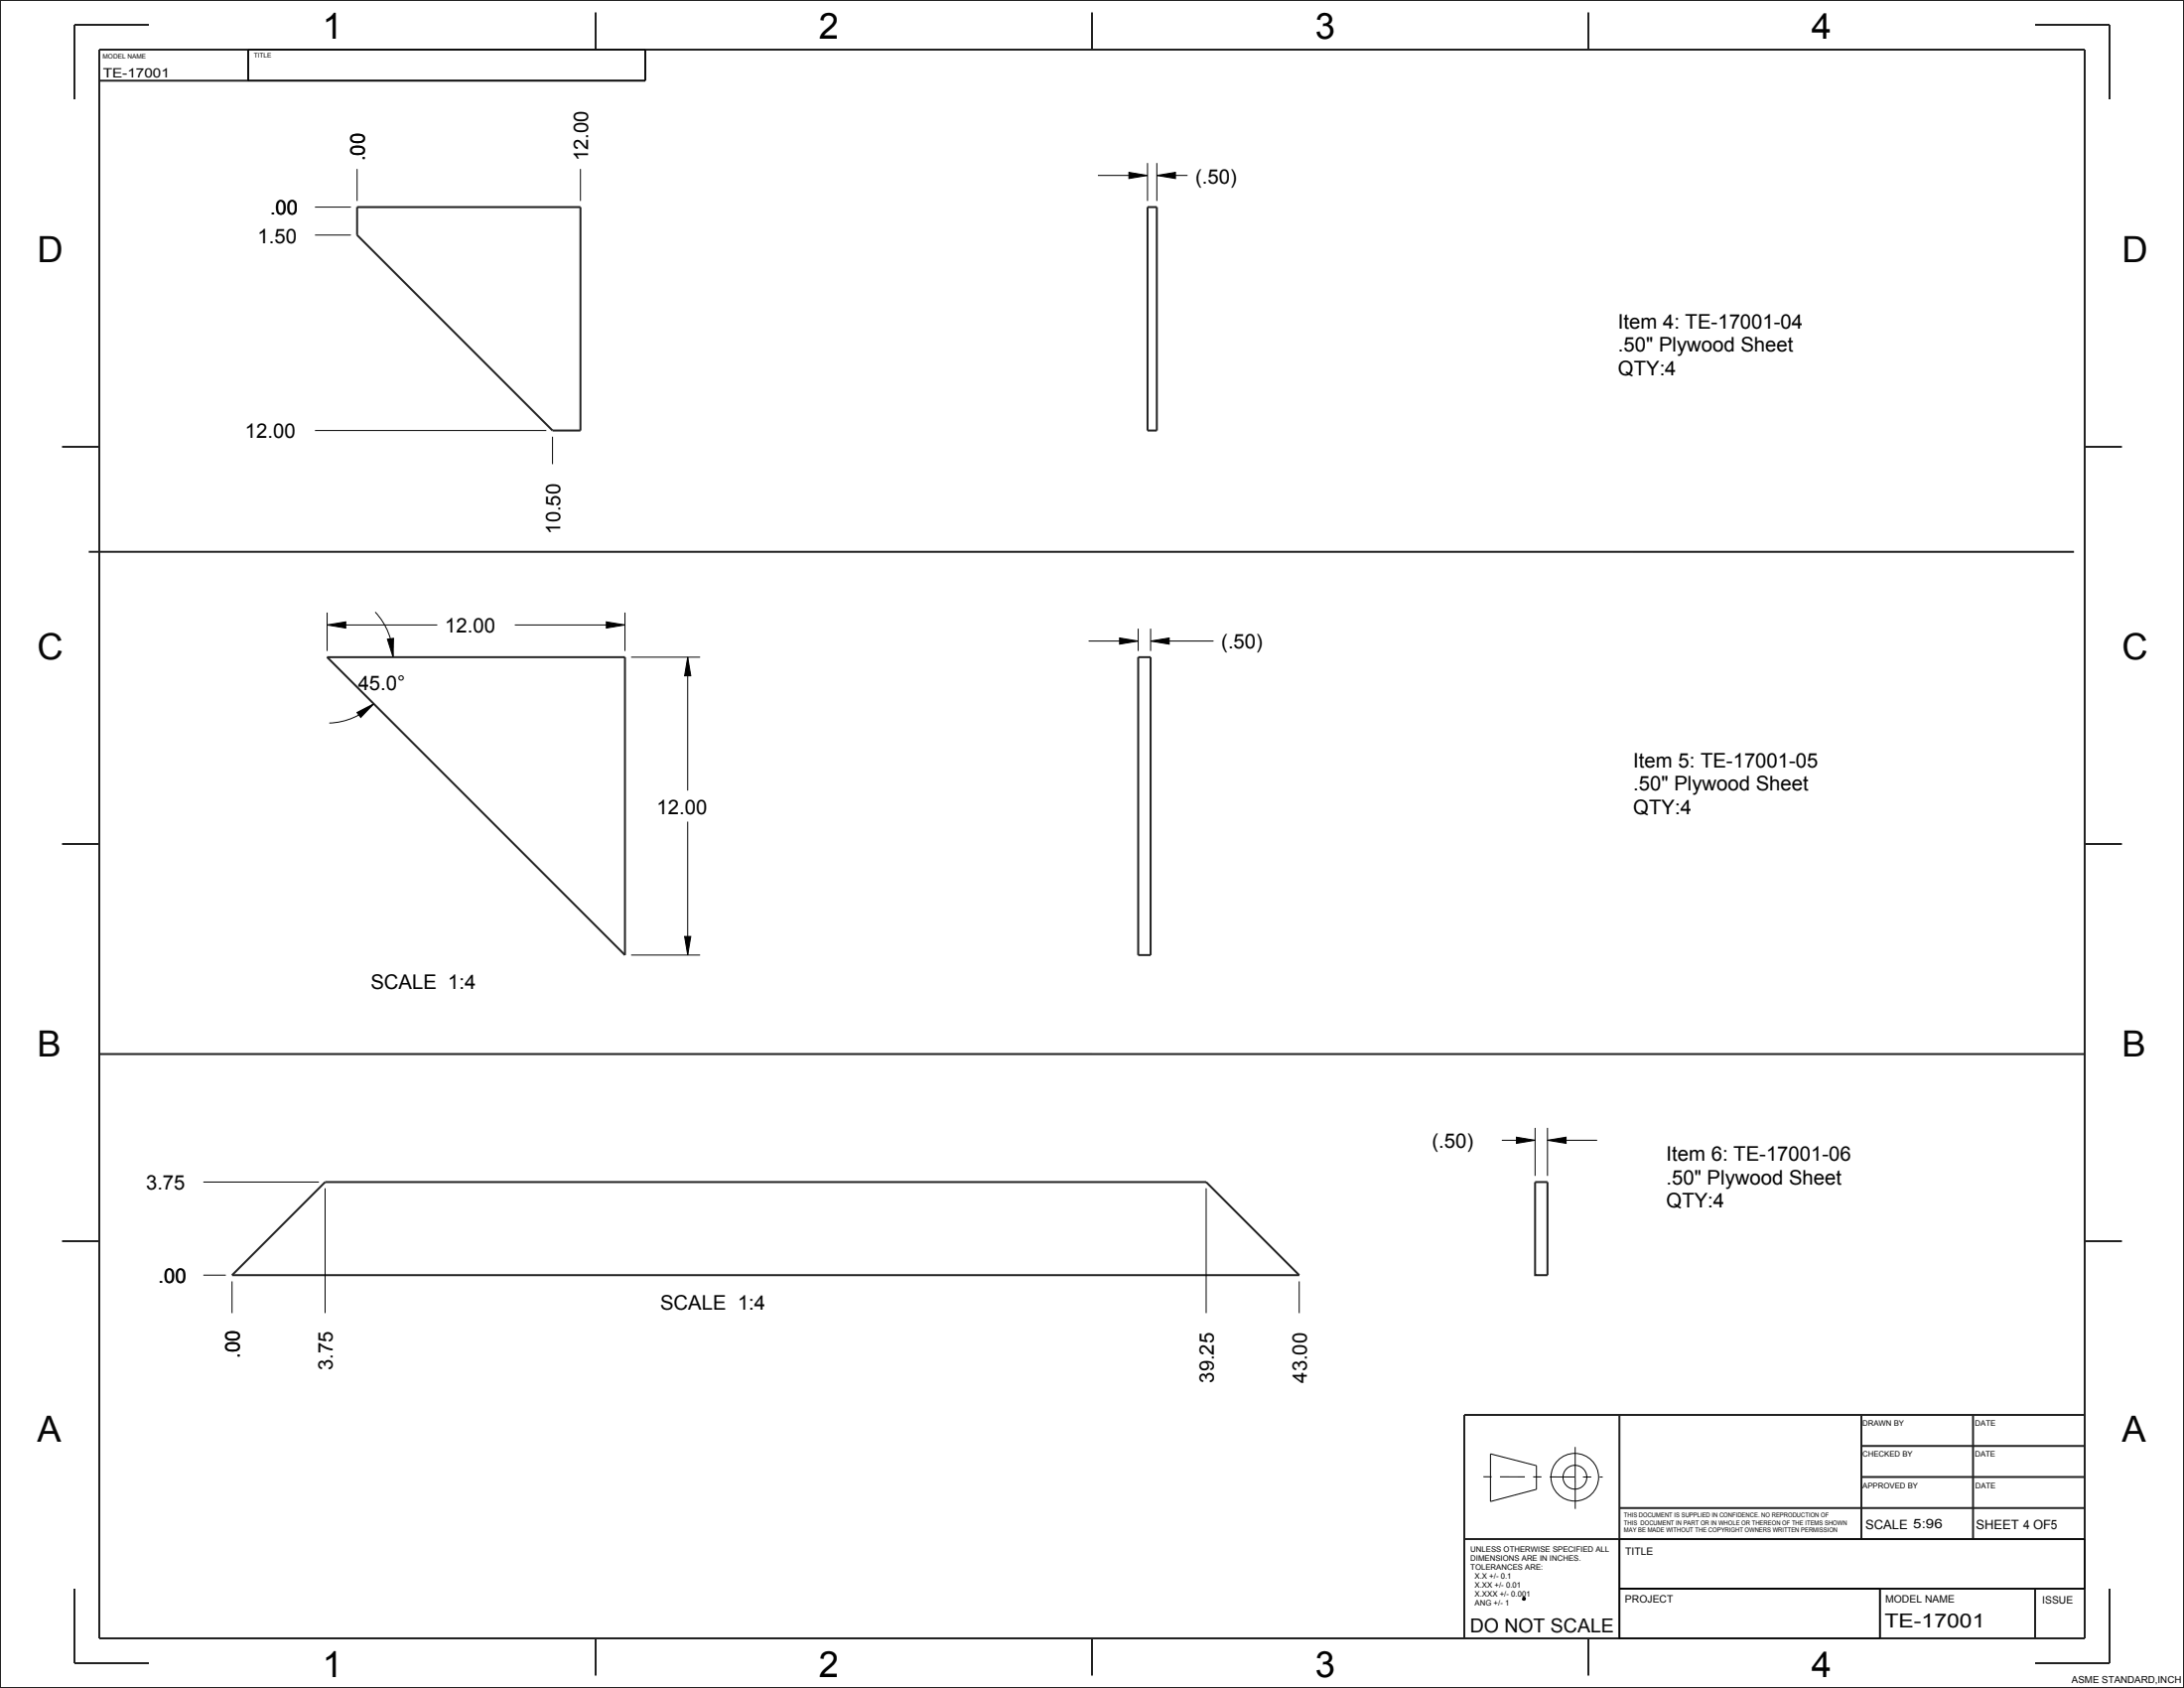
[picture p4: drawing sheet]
<svg xmlns="http://www.w3.org/2000/svg" width="559mm" height="432mm" viewBox="0 0 559 432" stroke-linecap="round" stroke-linejoin="round" font-family="sans-serif">
<path d="M389.8 408.7l.4 .1-.2 .4-.4-.1z" fill="none" stroke="#060606" stroke-width=".51"/>
<path d="M288.8 44.1l4.8 .8-4.8 .8zM296 44.9l4.8-.8v1.6zM83.7 159.9l4.8-.8v1.6zM155.1 159.1l4.8 .8-4.8 .8zM99.1 163.5l1.6-.2-.1 4.8zM176 168.1l.8 4.8h-1.6zM286.5 163.2l4.7 .8-4.7 .8zM294.4 164l4.8-.8v1.6zM91.3 182.3l4.3-2.3-3.3 3.5zM175.2 239.5h1.6l-.8 4.8zM388 290.9l4.8 .8-4.8 .8zM395.9 291.7l4.8-.8v1.6z" fill="#000"/>
<g fill="none" stroke="#000" stroke-width=".25">
<path d="M63.5 12.7h101.6v7.9h-101.6zM80.6 53h9.2M91.4 43.2v8.2M148.5 43.2v8.2M280.9 44.9h12.7M288.8 44.1l4.8 .8-4.8 .8zM293.6 41.7v9.7M296 44.9l4.8-.8v1.6zM296 41.7v9.7M296 44.9h7.8M80.6 60.1h9.2M80.6 110.1h59.2"/>
<path d="M141.4 111.7v7M83.7 159.9l4.8-.8v1.6zM83.7 156.7v9.8M83.7 159.9h28.2M96 156.6a16.9 16.9 0 0 1 4.6 11.5M131.7 159.9h28.2M155.1 159.1l4.8 .8-4.8 .8zM159.9 156.7v9.8M99.1 163.5l1.6-.2-.1 4.8zM161.5 168.1h17.6M176 168.1l.8 4.8h-1.6zM176 168.1v34.1"/>
<path d="M278.5 164h12.7M286.5 163.2l4.7 .8-4.7 .8zM291.2 160.8v5.7M294.4 164l4.8-.8v1.6zM294.4 160.8v5.7M294.4 164h16.1M91.3 182.3l4.3-2.3-3.3 3.5zM95.6 180a16.9 16.9 0 0 1-11.4 5M176 210.2v34.1M175.2 239.5h1.6l-.8 4.8zM161.5 244.3h17.6M384.3 291.7h8.5"/>
<path d="M388 290.9l4.8 .8-4.8 .8zM392.8 288.5v12.3M395.9 291.7l4.8-.8v1.6zM395.9 288.5v12.3M395.9 291.7h12.7M52 302.4h29.6M83.2 304v31.9M308.6 304v31.9M52 326.2h5.8M59.4 327.8v8.1M332.4 327.8v8.1M381.4 371.9l11.7 3v6.1l-11.7 3.1z"/>
<path d="M403 370.2v15.8M414.3 393.7h119.1v12.7h-119.1zM414.3 406.4h66.7v12.7h-66.7z"/>
<circle cx="402.9" cy="377.9" r="6.1"/>
<circle cx="403" cy="377.9" r="3"/>
</g>
<path d="M379.5 377.8h30.6" fill="none" stroke="#000" stroke-width=".25" stroke-dasharray="2.1 2.1 6.4 2.1" stroke-linecap="butt"/>
<g fill="none" stroke="#222" stroke-width=".51">
<path d="M0 0h558.8v431.8h-558.8zM25.4 12.7h508v406.4h-508zM38.1 6.3h-19.1v19.1M63.5 12.7v7.9M152.4 3.2v9.5M165.1 12.7v7.9h-139.7M279.4 3.2v9.5M406.4 3.2v9.5M520.7 6.3h19.1v19.1M91.4 53h57.1v57.1h-7.1l-50-50zM293.6 53h2.4v57.1h-2.4zM15.9 114.3h9.5"/>
<path d="M533.4 114.3h9.5M22.7 141.2h508M83.7 168.1h76.2v76.2zM291.2 168.1h3.2v76.2h-3.2zM15.9 215.9h9.5M533.4 215.9h9.5M25.5 269.6h507.9M15.9 317.5h9.5M392.8 302.4h3.1v23.8h-3.1zM533.4 317.5h9.5M59.4 326.2l23.8-23.8h225.4l23.8 23.8zM414.3 361.9v57.2"/>
<path d="M476.3 377.8h57.1M476.3 369.9h57.1M476.3 361.9v31.8M504.8 361.9v31.8M533.4 361.9h-158.7v57.2M374.7 393.7h158.7M414.3 385.8h119.1M19 406.4v19h19.1M152.4 419.1v9.5M279.4 419.1v9.5M406.4 419.1v9.5M414.3 406.4h119.1"/>
<path d="M481 406.4v12.7M520.7 406.4v12.7M539.8 406.4v19h-19.1"/>
</g>
<g font-size="9.2">
<text x="82.5" y="9.9">1</text>
<text x="209.5" y="9.9">2</text>
<text x="336.5" y="9.9">3</text>
<text x="463.5" y="9.9">4</text>
<text x="82.5" y="429">1</text>
<text x="209.5" y="429">2</text>
<text x="336.5" y="429">3</text>
<text x="463.5" y="429">4</text>
</g>
<g font-size="9.2" fill="#060606">
<text x="9.5" y="67.1">D</text>
<text x="542.9" y="67.1">D</text>
<text x="9.5" y="168.7">C</text>
<text x="542.9" y="168.7">C</text>
<text x="9.5" y="270.3">B</text>
<text x="542.9" y="270.3">B</text>
<text x="9.5" y="368.7">A</text>
<text x="542.9" y="368.7">A</text>
</g>
<g font-size="5.2">
<text x="93.4" y="41.2" transform="rotate(-90 93.4 41.2)">.00</text>
<text x="150.5" y="41.2" transform="rotate(-90 150.5 41.2)">12.00</text>
<text x="305.8" y="46.9">(.50)</text>
<text x="69.1" y="55">.00</text>
<text x="65.9" y="62.1">1.50</text>
<text x="414" y="84">Item 4: TE-17001-04</text>
<text x="414" y="90">.50&quot; Plywood Sheet</text>
<text x="414" y="95.9">QTY:4</text>
<text x="62.7" y="112.1">12.00</text>
<text x="143.4" y="136.6" transform="rotate(-90 143.4 136.6)">10.50</text>
<text x="113.9" y="161.9">12.00</text>
<text x="312.5" y="166">(.50)</text>
<text x="91.6" y="176.6">45.0°</text>
<text x="417.9" y="196.3">Item 5: TE-17001-05</text>
<text x="417.9" y="202.2">.50&quot; Plywood Sheet</text>
<text x="168" y="208.2">12.00</text>
<text x="417.9" y="208.2">QTY:4</text>
<text x="94.8" y="253.1">SCALE 1:4</text>
<text x="366.4" y="293.7">(.50)</text>
<text x="426.4" y="296.9">Item 6: TE-17001-06</text>
<text x="37.4" y="304.4">3.75</text>
<text x="426.4" y="302.9">.50&quot; Plywood Sheet</text>
<text x="426.4" y="308.9">QTY:4</text>
<text x="40.5" y="328.2">.00</text>
<text x="168.9" y="334.9">SCALE 1:4</text>
<text x="61.4" y="347.4" transform="rotate(-90 61.4 347.4)">.00</text>
<text x="85.2" y="350.6" transform="rotate(-90 85.2 350.6)">3.75</text>
<text x="310.6" y="353.8" transform="rotate(-90 310.6 353.8)">39.25</text>
<text x="334.4" y="353.8" transform="rotate(-90 334.4 353.8)">43.00</text>
</g>
<g font-size="5" fill="#060606">
<text x="376.1" y="417.6">DO NOT SCALE</text>
<text x="482.2" y="416.2">TE-17001</text>
</g>
<g font-size="3.3" fill="#060606">
<text x="26.3" y="19.8">TE-17001</text>
<text x="477.3" y="391">SCALE 5:96</text>
<text x="505.6" y="391.1">SHEET 4 OF5</text>
</g>
<g font-size="2.6" fill="#060606">
<text x="415.9" y="397.9">TITLE</text>
<text x="415.8" y="410.1">PROJECT</text>
<text x="482.4" y="410">MODEL NAME</text>
<text x="522.5" y="410.1">ISSUE</text>
</g>
<text font-size="2.5" x="530.1" y="430.5">ASME STANDARD,INCH</text>
<g font-size="2" fill="#060606">
<text x="476.5" y="364.7">DRAWN BY</text>
<text x="505.4" y="364.7">DATE</text>
<text x="476.5" y="372.5">CHECKED BY</text>
<text x="505.3" y="372.5">DATE</text>
<text x="476.6" y="380.8">APPROVED BY</text>
<text x="505.4" y="380.8">DATE</text>
<text x="376.2" y="396.9">UNLESS OTHERWISE SPECIFIED ALL</text>
<text x="376.2" y="399.2">DIMENSIONS ARE IN INCHES.</text>
<text x="376.2" y="401.5">TOLERANCES ARE:</text>
<text x="377.3" y="403.8">X.X +/- 0.1</text>
<text x="377.3" y="406">X.XX +/- 0.01</text>
<text x="377.3" y="408.3">X.XXX +/- 0.001</text>
<text x="377.3" y="410.6">ANG +/- 1</text>
</g>
<g font-size="1.7" fill="#060606">
<text x="26.3" y="14.9">MODEL NAME</text>
<text x="65" y="14.8">TITLE</text>
<text x="415.5" y="388.1">THIS DOCUMENT IS SUPPLIED IN CONFIDENCE. NO REPRODUCTION OF</text>
<text x="415.5" y="390">THIS DOCUMENT IN PART OR IN WHOLE OR THEREON OF THE ITEMS SHOWN</text>
<text x="415.5" y="391.9">MAY BE MADE WITHOUT THE COPYRIGHT OWNERS WRITTEN PERMISSION</text>
</g>
</svg>
